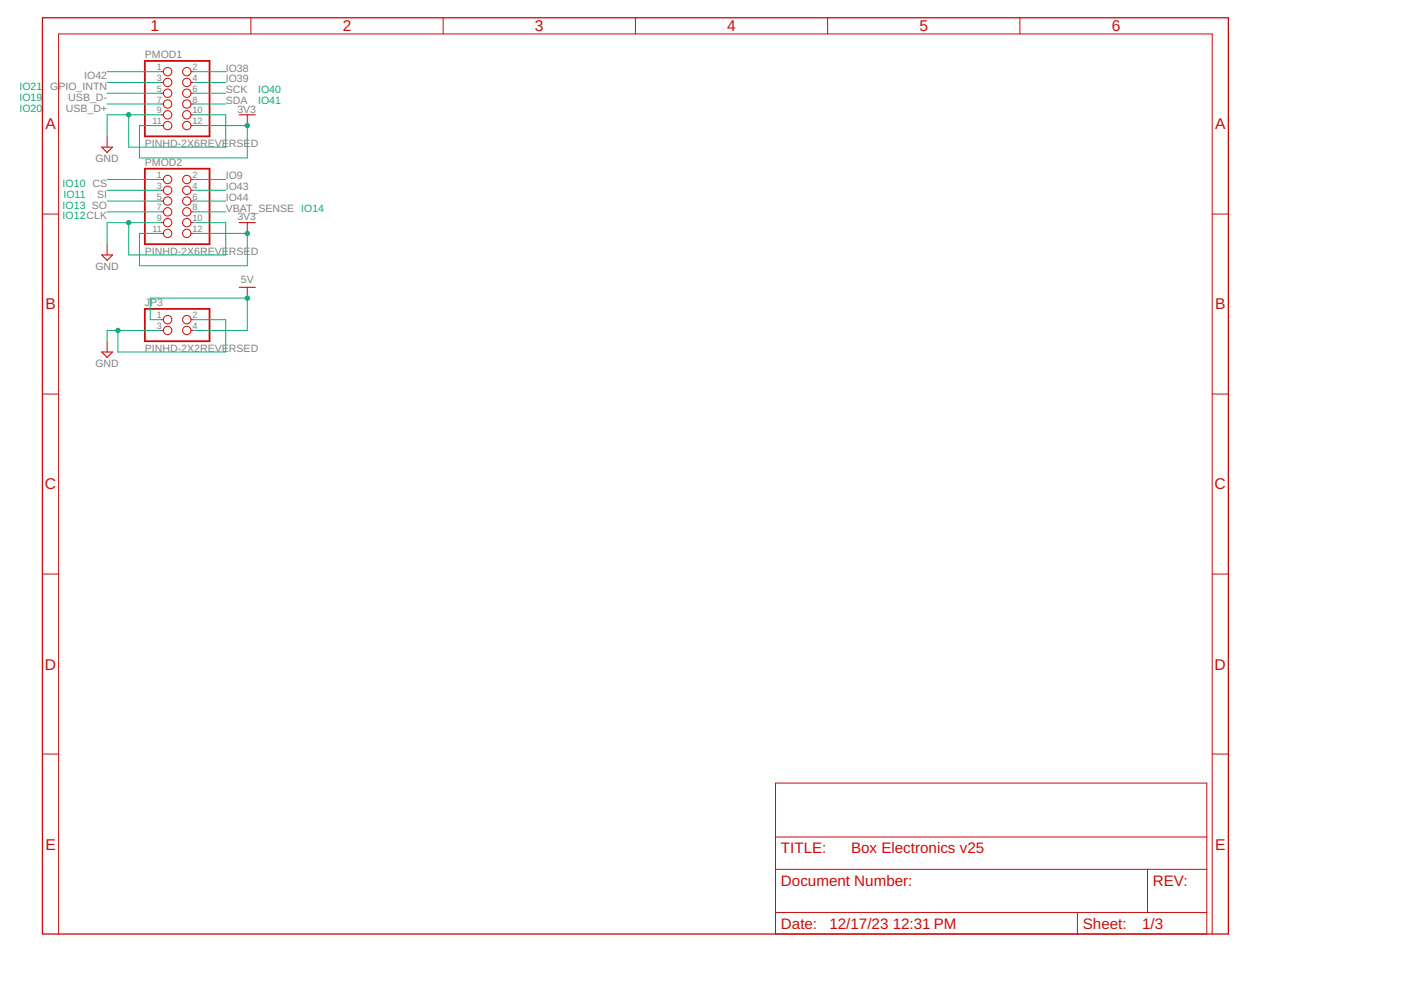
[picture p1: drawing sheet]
<svg xmlns="http://www.w3.org/2000/svg" width="297mm" height="210mm" viewBox="0 0 297 210" stroke-linecap="round" stroke-linejoin="round" font-family="sans-serif">
<path d="M30.7 12.9h13.7v16h-13.7zM30.7 35.8h13.7v16h-13.7zM30.7 65.5h13.7v6.8h-13.7z" fill="none" stroke="#c90d0c" stroke-width=".38"/>
<g fill="none" stroke="#c90d0c" stroke-width=".21">
<path d="M34.1 15.2h.5M34.1 17.5h.5M34.1 19.8h.5M40.5 15.2h.5M40.5 17.5h.5M40.5 19.8h.5M53.2 3.8v3.4M94 3.8v3.4M134.7 3.8v3.4M175.5 3.8v3.4M216.2 3.8v3.4M22.7 28.9v2.3"/>
<path d="M34.1 22.1h.5M34.1 24.3h.5M34.1 26.6h.5M34.1 38.1h.5M40.5 22.1h.5M40.5 24.3h.5M40.5 26.6h.5M40.5 38.1h.5M52.4 24.3v2.3M9 45.4h3.4M22.7 51.8v2.3M34.1 40.3h.5"/>
<path d="M34.1 42.6h.5M34.1 44.9h.5M34.1 47.2h.5M34.1 49.5h.5M40.5 40.3h.5M40.5 42.6h.5M40.5 44.9h.5M40.5 47.2h.5M40.5 49.5h.5M52.4 47.2v2.3M257 45.4h3.4M22.7 72.3v2.3"/>
<path d="M34.1 67.8h.5M34.1 70.1h.5M40.5 67.8h.5M40.5 70.1h.5M52.4 60.9v2.3M9 83.5h3.4M257 83.5h3.4M9 121.7h3.4M257 121.7h3.4M9 159.9h3.4M257 159.9h3.4M164.4 166h91.5v32h-91.5z"/>
<path d="M164.4 177.5h91.5M12.4 198v-190.8h244.6v190.8M164.4 184.3h91.5M164.4 193.5h91.5M228.4 193.5v4.5M243.3 184.3v9.2"/>
<circle cx="35.5" cy="19.8" r=".89"/>
<circle cx="35.5" cy="15.2" r=".89"/>
<circle cx="35.5" cy="17.5" r=".89"/>
<circle cx="39.6" cy="15.2" r=".89"/>
<circle cx="39.6" cy="19.8" r=".89"/>
<circle cx="39.6" cy="17.5" r=".89"/>
<circle cx="35.5" cy="22.1" r=".89"/>
<circle cx="35.5" cy="38.1" r=".89"/>
<circle cx="35.5" cy="24.3" r=".89"/>
<circle cx="35.5" cy="26.6" r=".89"/>
<circle cx="39.6" cy="22.1" r=".89"/>
<circle cx="39.6" cy="24.3" r=".89"/>
<circle cx="39.6" cy="26.6" r=".89"/>
<circle cx="39.6" cy="38.1" r=".89"/>
<circle cx="35.5" cy="47.2" r=".89"/>
<circle cx="35.5" cy="44.9" r=".89"/>
<circle cx="35.5" cy="49.5" r=".89"/>
<circle cx="35.5" cy="42.6" r=".89"/>
<circle cx="35.5" cy="40.3" r=".89"/>
<circle cx="39.6" cy="47.2" r=".89"/>
<circle cx="39.6" cy="44.9" r=".89"/>
<circle cx="39.6" cy="49.5" r=".89"/>
<circle cx="39.6" cy="42.6" r=".89"/>
<circle cx="39.6" cy="40.3" r=".89"/>
<circle cx="35.5" cy="70.1" r=".89"/>
<circle cx="35.5" cy="67.8" r=".89"/>
<circle cx="39.6" cy="70.1" r=".89"/>
<circle cx="39.6" cy="67.8" r=".89"/>
</g>
<path d="M21.6 31.2h2.3l-1.2 1.1zM50.7 24.3h3.4M21.6 54.1h2.3l-1.2 1.1zM50.7 47.2h3.4M21.6 74.6h2.3l-1.2 1.2zM50.7 60.9h3.4" fill="none" stroke="#c90d0c" stroke-width=".23"/>
<path d="M9 3.8h251.4v194.2h-251.4z" fill="none" stroke="#c90d0c" stroke-width=".28"/>
<g fill="none" stroke="#0dab76" stroke-width=".21">
<path d="M22.7 19.8h11.4M22.7 15.2h11.4M22.7 17.5h11.4M41 19.8h6.9M41 15.2h6.9M41 17.5h6.9M22.7 22.1h11.4M22.7 38.1h11.4M27.3 24.3v6.9h20.6v-6.9h-6.9M34.1 24.3h-11.4v4.6M34.1 26.6h-4.5v6.9h22.8v-6.9h-11.4M41 22.1h6.9"/>
<path d="M41 38.1h6.9M22.7 40.3h11.4M22.7 42.6h11.4M22.7 44.9h11.4M27.3 47.2v6.9h20.6v-6.9h-6.9M34.1 47.2h-11.4v4.6M34.1 49.5h-4.5v6.8h22.8v-6.8h-11.4M41 40.3h6.9M41 42.6h6.9M41 44.9h6.9M34.1 70.1h-11.4v2.2M34.1 67.8h-2.2v-4.6h20.5v6.9h-11.4"/>
<path d="M41 67.8h6.9v6.8h-22.9v-4.5"/>
</g>
<g fill="#0dab76" stroke="#0dab76" stroke-width=".21">
<circle cx="25" cy="70.1" r=".47"/>
<circle cx="27.3" cy="47.2" r=".47"/>
<circle cx="27.3" cy="24.3" r=".47"/>
<circle cx="52.4" cy="26.6" r=".47"/>
<circle cx="52.4" cy="49.5" r=".47"/>
<circle cx="52.4" cy="63.2" r=".47"/>
</g>
<g font-size="3.3" fill="#c90d0c">
<text x="31.9" y="6.7">1</text>
<text x="72.7" y="6.7">2</text>
<text x="113.4" y="6.7">3</text>
<text x="154.2" y="6.7">4</text>
<text x="194.9" y="6.7">5</text>
<text x="235.7" y="6.7">6</text>
<text x="9.6" y="27.5">A</text>
<text x="257.6" y="27.5">A</text>
<text x="9.6" y="65.6">B</text>
<text x="257.6" y="65.6">B</text>
<text x="9.5" y="103.8">C</text>
<text x="257.5" y="103.8">C</text>
<text x="9.5" y="142">D</text>
<text x="257.5" y="142">D</text>
<text x="9.6" y="180.1">E</text>
<text x="257.6" y="180.1">E</text>
</g>
<g font-size="3.2" fill="#c90d0c">
<text x="165.6" y="180.9">TITLE:</text>
<text x="180.4" y="180.9">Box Electronics v25</text>
<text x="165.6" y="187.8">Document Number:</text>
<text x="244.4" y="187.8">REV:</text>
<text x="165.6" y="196.9">Date:</text>
<text x="175.9" y="196.9">12/17/23</text>
<text x="189.3" y="196.9">12:31 PM</text>
<text x="229.6" y="196.9">Sheet:</text>
<text x="242.1" y="196.9">1/3</text>
</g>
<g font-size="2.2" fill="#808080">
<text x="17.8" y="16.8">IO42</text>
<text x="30.7" y="12.3">PMOD1</text>
<text x="47.9" y="15.2">IO38</text>
<text x="47.9" y="17.5">IO39</text>
<text x="10.6" y="19.1">GPIO_INTN</text>
<text x="13.9" y="23.7">USB_D+</text>
<text x="14.5" y="21.4">USB_D-</text>
<text x="47.9" y="19.8">SCK</text>
<text x="47.9" y="22.1">SDA</text>
<text x="50.3" y="23.9">3V3</text>
<text x="20.2" y="34.3">GND</text>
<text x="30.7" y="31.2">PINHD-2X6REVERSED</text>
<text x="30.7" y="35.2">PMOD2</text>
<text x="20.6" y="42">SI</text>
<text x="47.9" y="38.1">IO9</text>
<text x="47.9" y="40.3">IO43</text>
<text x="47.9" y="42.6">IO44</text>
<text x="47.9" y="44.9">VBAT_SENSE IO14</text>
<text x="50.3" y="46.7">3V3</text>
<text x="20.2" y="57.1">GND</text>
<text x="30.7" y="54.1">PINHD-2X6REVERSED</text>
<text x="30.7" y="64.9">JP3</text>
<text x="51.1" y="60">5V</text>
<text x="20.2" y="77.7">GND</text>
<text x="30.7" y="74.6">PINHD-2X2REVERSED</text>
</g>
<g font-size="2.2" fill="#0dab76">
<text x="4.1" y="21.4">IO19</text>
<text x="4.1" y="23.7">IO20</text>
<text x="4.1" y="19.1">IO21</text>
<text x="54.7" y="19.8">IO40</text>
<text x="54.7" y="22.1">IO41</text>
<text x="13.3" y="39.7">IO10 CS</text>
<text x="13.4" y="42">IO11</text>
<text x="13.3" y="44.2">IO13 SO</text>
<text x="13.3" y="46.5">IO12CLK</text>
</g>
<g font-size="1.9" fill="#808080">
<text x="33.2" y="14.9">1</text>
<text x="33.2" y="17.2">3</text>
<text x="40.8" y="14.9">2</text>
<text x="40.8" y="17.2">4</text>
<text x="33.2" y="19.5">5</text>
<text x="33.2" y="21.7">7</text>
<text x="40.8" y="19.5">6</text>
<text x="40.8" y="21.7">8</text>
<text x="32.3" y="26.3">11</text>
<text x="33.2" y="24">9</text>
<text x="40.8" y="24">10</text>
<text x="40.8" y="26.3">12</text>
<text x="33.2" y="37.7">1</text>
<text x="33.2" y="40">3</text>
<text x="40.8" y="37.7">2</text>
<text x="40.8" y="40">4</text>
<text x="33.2" y="42.3">5</text>
<text x="33.2" y="44.6">7</text>
<text x="33.2" y="46.9">9</text>
<text x="40.8" y="42.3">6</text>
<text x="40.8" y="44.6">8</text>
<text x="40.8" y="46.9">10</text>
<text x="32.3" y="49.2">11</text>
<text x="40.8" y="49.2">12</text>
<text x="33.2" y="67.4">1</text>
<text x="33.2" y="69.7">3</text>
<text x="40.8" y="67.4">2</text>
<text x="40.8" y="69.7">4</text>
</g>
</svg>
